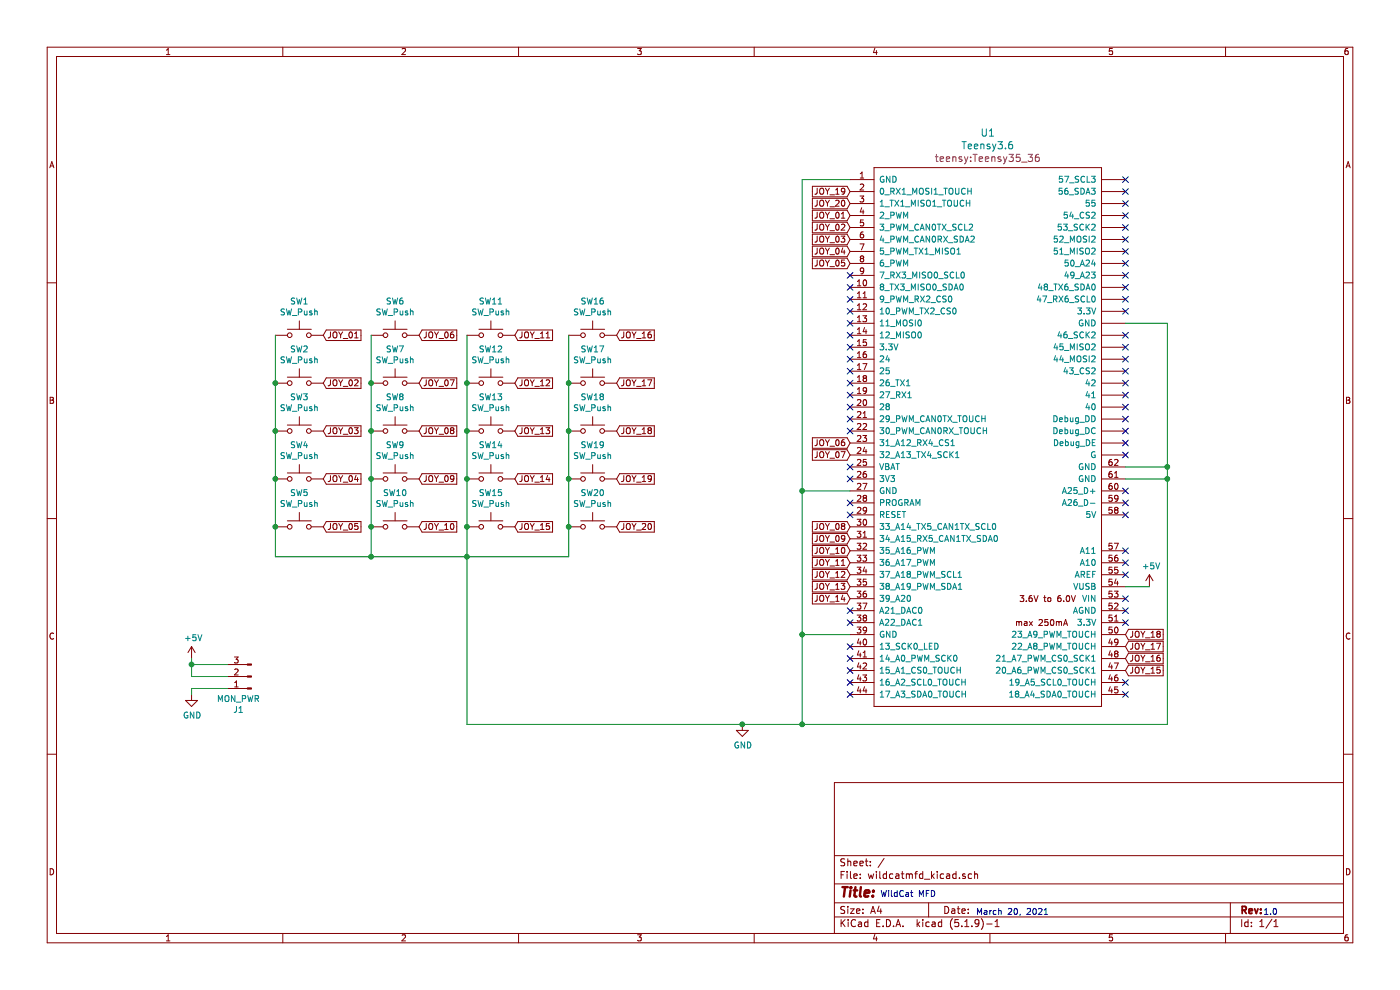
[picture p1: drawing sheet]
EESchema Schematic File Version 4
EELAYER 30 0
EELAYER END
$Descr A4 11693 8268
encoding utf-8
Sheet 1 1
Title ""
Date ""
Rev ""
Comp ""
Comment1 ""
Comment2 ""
Comment3 ""
Comment4 ""
$EndDescr
Text GLabel 7100 1800 0    50   Input ~ 0
JOY_01
Text GLabel 7100 1900 0    50   Input ~ 0
JOY_02
Text GLabel 7100 2000 0    50   Input ~ 0
JOY_03
Text GLabel 7100 2100 0    50   Input ~ 0
JOY_04
Text GLabel 7100 2200 0    50   Input ~ 0
JOY_05
Text GLabel 7100 3700 0    50   Input ~ 0
JOY_06
Text GLabel 7100 4400 0    50   Input ~ 0
JOY_08
Text GLabel 7100 4500 0    50   Input ~ 0
JOY_09
Text GLabel 7100 4700 0    50   Input ~ 0
JOY_11
Text GLabel 7100 4800 0    50   Input ~ 0
JOY_12
Text GLabel 7100 4900 0    50   Input ~ 0
JOY_13
Text GLabel 7100 5000 0    50   Input ~ 0
JOY_14
Text GLabel 9400 5600 2    50   Input ~ 0
JOY_15
Text GLabel 9400 5500 2    50   Input ~ 0
JOY_16
Text GLabel 9400 5400 2    50   Input ~ 0
JOY_17
Text GLabel 9400 5300 2    50   Input ~ 0
JOY_18
Text GLabel 7100 1600 0    50   Input ~ 0
JOY_19
Text GLabel 7100 1700 0    50   Input ~ 0
JOY_20
$Comp
L Switch:SW_Push SW16
U 1 1
P 4950 2800
F 0 "SW16" H 4950 3085 50  0000 C CNN
F 1 "SW_Push" H 4950 2994 50  0000 C CNN
F 2 "Button_Switch_Keyboard:SW_Cherry_MX_1.00u_PCB" H 4950 3000 50  0001 C CNN
F 3 "~" H 4950 3000 50  0001 C CNN
	1    4950 2800
	1    0    0    -1  
$EndComp
$Comp
L Switch:SW_Push SW17
U 1 1
P 4950 3200
F 0 "SW17" H 4950 3485 50  0000 C CNN
F 1 "SW_Push" H 4950 3394 50  0000 C CNN
F 2 "Button_Switch_Keyboard:SW_Cherry_MX_1.00u_PCB" H 4950 3400 50  0001 C CNN
F 3 "~" H 4950 3400 50  0001 C CNN
	1    4950 3200
	1    0    0    -1  
$EndComp
$Comp
L Switch:SW_Push SW18
U 1 1
P 4950 3600
F 0 "SW18" H 4950 3885 50  0000 C CNN
F 1 "SW_Push" H 4950 3794 50  0000 C CNN
F 2 "Button_Switch_Keyboard:SW_Cherry_MX_1.00u_PCB" H 4950 3800 50  0001 C CNN
F 3 "~" H 4950 3800 50  0001 C CNN
	1    4950 3600
	1    0    0    -1  
$EndComp
$Comp
L Switch:SW_Push SW19
U 1 1
P 4950 4000
F 0 "SW19" H 4950 4285 50  0000 C CNN
F 1 "SW_Push" H 4950 4194 50  0000 C CNN
F 2 "Button_Switch_Keyboard:SW_Cherry_MX_1.00u_PCB" H 4950 4200 50  0001 C CNN
F 3 "~" H 4950 4200 50  0001 C CNN
	1    4950 4000
	1    0    0    -1  
$EndComp
$Comp
L Switch:SW_Push SW20
U 1 1
P 4950 4400
F 0 "SW20" H 4950 4685 50  0000 C CNN
F 1 "SW_Push" H 4950 4594 50  0000 C CNN
F 2 "Button_Switch_Keyboard:SW_Cherry_MX_1.00u_PCB" H 4950 4600 50  0001 C CNN
F 3 "~" H 4950 4600 50  0001 C CNN
	1    4950 4400
	1    0    0    -1  
$EndComp
$Comp
L Switch:SW_Push SW8
U 1 1
P 3300 3600
F 0 "SW8" H 3300 3885 50  0000 C CNN
F 1 "SW_Push" H 3300 3794 50  0000 C CNN
F 2 "Button_Switch_Keyboard:SW_Cherry_MX_1.00u_PCB" H 3300 3800 50  0001 C CNN
F 3 "~" H 3300 3800 50  0001 C CNN
	1    3300 3600
	1    0    0    -1  
$EndComp
$Comp
L Switch:SW_Push SW9
U 1 1
P 3300 4000
F 0 "SW9" H 3300 4285 50  0000 C CNN
F 1 "SW_Push" H 3300 4194 50  0000 C CNN
F 2 "Button_Switch_Keyboard:SW_Cherry_MX_1.00u_PCB" H 3300 4200 50  0001 C CNN
F 3 "~" H 3300 4200 50  0001 C CNN
	1    3300 4000
	1    0    0    -1  
$EndComp
$Comp
L Switch:SW_Push SW10
U 1 1
P 3300 4400
F 0 "SW10" H 3300 4685 50  0000 C CNN
F 1 "SW_Push" H 3300 4594 50  0000 C CNN
F 2 "Button_Switch_Keyboard:SW_Cherry_MX_1.00u_PCB" H 3300 4600 50  0001 C CNN
F 3 "~" H 3300 4600 50  0001 C CNN
	1    3300 4400
	1    0    0    -1  
$EndComp
$Comp
L Switch:SW_Push SW11
U 1 1
P 4100 2800
F 0 "SW11" H 4100 3085 50  0000 C CNN
F 1 "SW_Push" H 4100 2994 50  0000 C CNN
F 2 "Button_Switch_Keyboard:SW_Cherry_MX_1.00u_PCB" H 4100 3000 50  0001 C CNN
F 3 "~" H 4100 3000 50  0001 C CNN
	1    4100 2800
	1    0    0    -1  
$EndComp
$Comp
L Switch:SW_Push SW12
U 1 1
P 4100 3200
F 0 "SW12" H 4100 3485 50  0000 C CNN
F 1 "SW_Push" H 4100 3394 50  0000 C CNN
F 2 "Button_Switch_Keyboard:SW_Cherry_MX_1.00u_PCB" H 4100 3400 50  0001 C CNN
F 3 "~" H 4100 3400 50  0001 C CNN
	1    4100 3200
	1    0    0    -1  
$EndComp
$Comp
L Switch:SW_Push SW13
U 1 1
P 4100 3600
F 0 "SW13" H 4100 3885 50  0000 C CNN
F 1 "SW_Push" H 4100 3794 50  0000 C CNN
F 2 "Button_Switch_Keyboard:SW_Cherry_MX_1.00u_PCB" H 4100 3800 50  0001 C CNN
F 3 "~" H 4100 3800 50  0001 C CNN
	1    4100 3600
	1    0    0    -1  
$EndComp
$Comp
L Switch:SW_Push SW14
U 1 1
P 4100 4000
F 0 "SW14" H 4100 4285 50  0000 C CNN
F 1 "SW_Push" H 4100 4194 50  0000 C CNN
F 2 "Button_Switch_Keyboard:SW_Cherry_MX_1.00u_PCB" H 4100 4200 50  0001 C CNN
F 3 "~" H 4100 4200 50  0001 C CNN
	1    4100 4000
	1    0    0    -1  
$EndComp
$Comp
L Switch:SW_Push SW1
U 1 1
P 2500 2800
F 0 "SW1" H 2500 3085 50  0000 C CNN
F 1 "SW_Push" H 2500 2994 50  0000 C CNN
F 2 "Button_Switch_Keyboard:SW_Cherry_MX_1.00u_PCB" H 2500 3000 50  0001 C CNN
F 3 "~" H 2500 3000 50  0001 C CNN
	1    2500 2800
	1    0    0    -1  
$EndComp
$Comp
L Switch:SW_Push SW2
U 1 1
P 2500 3200
F 0 "SW2" H 2500 3485 50  0000 C CNN
F 1 "SW_Push" H 2500 3394 50  0000 C CNN
F 2 "Button_Switch_Keyboard:SW_Cherry_MX_1.00u_PCB" H 2500 3400 50  0001 C CNN
F 3 "~" H 2500 3400 50  0001 C CNN
	1    2500 3200
	1    0    0    -1  
$EndComp
$Comp
L Switch:SW_Push SW3
U 1 1
P 2500 3600
F 0 "SW3" H 2500 3885 50  0000 C CNN
F 1 "SW_Push" H 2500 3794 50  0000 C CNN
F 2 "Button_Switch_Keyboard:SW_Cherry_MX_1.00u_PCB" H 2500 3800 50  0001 C CNN
F 3 "~" H 2500 3800 50  0001 C CNN
	1    2500 3600
	1    0    0    -1  
$EndComp
$Comp
L Switch:SW_Push SW4
U 1 1
P 2500 4000
F 0 "SW4" H 2500 4285 50  0000 C CNN
F 1 "SW_Push" H 2500 4194 50  0000 C CNN
F 2 "Button_Switch_Keyboard:SW_Cherry_MX_1.00u_PCB" H 2500 4200 50  0001 C CNN
F 3 "~" H 2500 4200 50  0001 C CNN
	1    2500 4000
	1    0    0    -1  
$EndComp
$Comp
L Switch:SW_Push SW5
U 1 1
P 2500 4400
F 0 "SW5" H 2500 4685 50  0000 C CNN
F 1 "SW_Push" H 2500 4594 50  0000 C CNN
F 2 "Button_Switch_Keyboard:SW_Cherry_MX_1.00u_PCB" H 2500 4600 50  0001 C CNN
F 3 "~" H 2500 4600 50  0001 C CNN
	1    2500 4400
	1    0    0    -1  
$EndComp
$Comp
L Switch:SW_Push SW6
U 1 1
P 3300 2800
F 0 "SW6" H 3300 3085 50  0000 C CNN
F 1 "SW_Push" H 3300 2994 50  0000 C CNN
F 2 "Button_Switch_Keyboard:SW_Cherry_MX_1.00u_PCB" H 3300 3000 50  0001 C CNN
F 3 "~" H 3300 3000 50  0001 C CNN
	1    3300 2800
	1    0    0    -1  
$EndComp
$Comp
L Switch:SW_Push SW7
U 1 1
P 3300 3200
F 0 "SW7" H 3300 3485 50  0000 C CNN
F 1 "SW_Push" H 3300 3394 50  0000 C CNN
F 2 "Button_Switch_Keyboard:SW_Cherry_MX_1.00u_PCB" H 3300 3400 50  0001 C CNN
F 3 "~" H 3300 3400 50  0001 C CNN
	1    3300 3200
	1    0    0    -1  
$EndComp
Wire Wire Line
	4750 2800 4750 3200
Connection ~ 4750 3200
Wire Wire Line
	4750 3200 4750 3600
Connection ~ 4750 3600
Wire Wire Line
	4750 3600 4750 4000
Connection ~ 4750 4000
Wire Wire Line
	4750 4000 4750 4400
Text GLabel 2700 2800 2    50   Input ~ 0
JOY_01
Text GLabel 2700 3200 2    50   Input ~ 0
JOY_02
Text GLabel 2700 3600 2    50   Input ~ 0
JOY_03
Text GLabel 2700 4000 2    50   Input ~ 0
JOY_04
Text GLabel 2700 4400 2    50   Input ~ 0
JOY_05
Text GLabel 3500 2800 2    50   Input ~ 0
JOY_06
Text GLabel 7100 3800 0    50   Input ~ 0
JOY_07
Text GLabel 3500 3200 2    50   Input ~ 0
JOY_07
Text GLabel 3500 3600 2    50   Input ~ 0
JOY_08
Text GLabel 3500 4000 2    50   Input ~ 0
JOY_09
Text GLabel 7100 4600 0    50   Input ~ 0
JOY_10
Text GLabel 3500 4400 2    50   Input ~ 0
JOY_10
Text GLabel 4300 2800 2    50   Input ~ 0
JOY_11
Text GLabel 4300 3200 2    50   Input ~ 0
JOY_12
Text GLabel 4300 3600 2    50   Input ~ 0
JOY_13
Text GLabel 4300 4000 2    50   Input ~ 0
JOY_14
Text GLabel 5150 2800 2    50   Input ~ 0
JOY_16
Text GLabel 5150 3200 2    50   Input ~ 0
JOY_17
Text GLabel 5150 3600 2    50   Input ~ 0
JOY_18
Text GLabel 5150 4000 2    50   Input ~ 0
JOY_19
Text GLabel 5150 4400 2    50   Input ~ 0
JOY_20
$Comp
L power:GND #PWR01
U 1 1
P 6200 6050
F 0 "#PWR01" H 6200 5800 50  0001 C CNN
F 1 "GND" H 6205 5877 50  0000 C CNN
F 2 "" H 6200 6050 50  0001 C CNN
F 3 "" H 6200 6050 50  0001 C CNN
	1    6200 6050
	1    0    0    -1  
$EndComp
Text Notes 7350 7500 0    50   ~ 0
WildCat MFD
Text Notes 8150 7650 0    50   ~ 0
March 20, 2021
Text Notes 10550 7650 0    50   ~ 0
1.0
NoConn ~ 9400 4100
NoConn ~ 9400 4200
NoConn ~ 9400 4300
NoConn ~ 9400 4600
NoConn ~ 9400 4700
NoConn ~ 9400 4800
NoConn ~ 9400 5000
NoConn ~ 9400 5100
NoConn ~ 9400 5200
NoConn ~ 9400 5700
NoConn ~ 9400 5800
NoConn ~ 9400 3800
NoConn ~ 9400 3700
NoConn ~ 9400 3600
NoConn ~ 9400 3500
NoConn ~ 9400 3400
NoConn ~ 9400 3300
NoConn ~ 9400 3200
NoConn ~ 9400 3100
NoConn ~ 9400 3000
NoConn ~ 9400 2900
NoConn ~ 9400 2800
NoConn ~ 9400 2600
NoConn ~ 9400 2500
NoConn ~ 9400 2400
NoConn ~ 9400 2300
NoConn ~ 9400 2200
NoConn ~ 9400 2100
NoConn ~ 9400 2000
NoConn ~ 9400 1900
NoConn ~ 9400 1800
NoConn ~ 9400 1700
NoConn ~ 9400 1600
NoConn ~ 9400 1500
NoConn ~ 7100 3900
NoConn ~ 7100 4000
NoConn ~ 7100 4200
NoConn ~ 7100 4300
NoConn ~ 7100 5400
NoConn ~ 7100 2900
Wire Wire Line
	7100 1500 6700 1500
Wire Wire Line
	6700 1500 6700 4100
Connection ~ 6700 6050
Wire Wire Line
	6700 6050 6200 6050
Wire Wire Line
	7100 4100 6700 4100
Connection ~ 6700 4100
Wire Wire Line
	6700 4100 6700 5300
Wire Wire Line
	9750 2700 9400 2700
NoConn ~ 7100 2700
Text GLabel 4300 4400 2    50   Input ~ 0
JOY_15
$Comp
L Switch:SW_Push SW15
U 1 1
P 4100 4400
F 0 "SW15" H 4100 4685 50  0000 C CNN
F 1 "SW_Push" H 4100 4594 50  0000 C CNN
F 2 "Button_Switch_Keyboard:SW_Cherry_MX_1.00u_PCB" H 4100 4600 50  0001 C CNN
F 3 "~" H 4100 4600 50  0001 C CNN
	1    4100 4400
	1    0    0    -1  
$EndComp
Wire Wire Line
	2300 2800 2300 3200
Connection ~ 2300 3200
Wire Wire Line
	2300 3200 2300 3600
Connection ~ 2300 3600
Wire Wire Line
	2300 3600 2300 4000
Connection ~ 2300 4000
Wire Wire Line
	2300 4000 2300 4400
Wire Wire Line
	3100 2800 3100 3200
Connection ~ 3100 3200
Wire Wire Line
	3100 3200 3100 3600
Connection ~ 3100 3600
Wire Wire Line
	3100 3600 3100 4000
Connection ~ 3100 4000
Wire Wire Line
	3100 4000 3100 4400
Wire Wire Line
	3900 2800 3900 3200
Connection ~ 3900 3200
Wire Wire Line
	3900 3200 3900 3600
Connection ~ 3900 3600
Wire Wire Line
	3900 3600 3900 4000
Connection ~ 3900 4000
Wire Wire Line
	2300 4400 2300 4650
Wire Wire Line
	2300 4650 3100 4650
Wire Wire Line
	3900 4000 3900 4400
Connection ~ 2300 4400
Connection ~ 3900 4400
Wire Wire Line
	3900 4400 3900 4650
Wire Wire Line
	4750 4400 4750 4650
Wire Wire Line
	4750 4650 3900 4650
Connection ~ 4750 4400
Connection ~ 3900 4650
Wire Wire Line
	3900 4650 3900 6050
Wire Wire Line
	3900 6050 6200 6050
Connection ~ 6200 6050
Wire Wire Line
	3100 4400 3100 4650
Connection ~ 3100 4400
Connection ~ 3100 4650
Wire Wire Line
	3100 4650 3900 4650
Wire Wire Line
	6700 6050 9750 6050
Wire Wire Line
	6700 5300 7100 5300
Connection ~ 6700 5300
Wire Wire Line
	6700 5300 6700 6050
NoConn ~ 7100 2300
NoConn ~ 7100 2400
NoConn ~ 7100 2500
NoConn ~ 7100 2600
NoConn ~ 7100 2800
NoConn ~ 7100 3000
NoConn ~ 7100 3100
NoConn ~ 7100 3200
NoConn ~ 7100 3300
NoConn ~ 7100 3400
NoConn ~ 7100 5100
NoConn ~ 7100 5200
NoConn ~ 7100 3500
NoConn ~ 7100 3600
NoConn ~ 7100 5500
NoConn ~ 7100 5600
NoConn ~ 7100 5700
NoConn ~ 7100 5800
Wire Wire Line
	9750 3900 9750 2700
Wire Wire Line
	9400 3900 9750 3900
Wire Wire Line
	9400 4000 9750 4000
Connection ~ 9750 3900
Wire Wire Line
	9750 4000 9750 3900
Connection ~ 9750 4000
Wire Wire Line
	9750 6050 9750 4000
$Comp
L power:+5V #PWR04
U 1 1
P 9600 4900
F 0 "#PWR04" H 9600 4750 50  0001 C CNN
F 1 "+5V" H 9615 5073 50  0000 C CNN
F 2 "" H 9600 4900 50  0001 C CNN
F 3 "" H 9600 4900 50  0001 C CNN
	1    9600 4900
	1    0    0    -1  
$EndComp
$Comp
L teensy:Teensy3.6 U1
U 1 1
P 8250 3650
F 0 "U1" H 8250 6193 60  0000 C CNN
F 1 "Teensy3.6" H 8250 6087 60  0000 C CNN
F 2 "teensy:Teensy35_36" H 8250 5981 60  0000 C CNN
F 3 "" H 8250 3700 60  0000 C CNN
	1    8250 3650
	1    0    0    -1  
$EndComp
Wire Wire Line
	9400 4900 9600 4900
$Comp
L Connector:Conn_01x03_Male J1
U 1 1
P 2100 5650
F 0 "J1" H 2208 5931 50  0000 C CNN
F 1 "MON_PWR" H 2208 5840 50  0000 C CNN
F 2 "Connector_PinHeader_2.54mm:PinHeader_1x03_P2.54mm_Horizontal" H 2100 5650 50  0001 C CNN
F 3 "~" H 2100 5650 50  0001 C CNN
	1    2100 5650
	-1   0    0    1   
$EndComp
$Comp
L power:+5V #PWR02
U 1 1
P 1600 5500
F 0 "#PWR02" H 1600 5350 50  0001 C CNN
F 1 "+5V" H 1615 5673 50  0000 C CNN
F 2 "" H 1600 5500 50  0001 C CNN
F 3 "" H 1600 5500 50  0001 C CNN
	1    1600 5500
	1    0    0    -1  
$EndComp
$Comp
L power:GND #PWR03
U 1 1
P 1600 5800
F 0 "#PWR03" H 1600 5550 50  0001 C CNN
F 1 "GND" H 1605 5627 50  0000 C CNN
F 2 "" H 1600 5800 50  0001 C CNN
F 3 "" H 1600 5800 50  0001 C CNN
	1    1600 5800
	1    0    0    -1  
$EndComp
Wire Wire Line
	1900 5550 1600 5550
Wire Wire Line
	1600 5550 1600 5500
Wire Wire Line
	1900 5650 1600 5650
Wire Wire Line
	1600 5650 1600 5550
Connection ~ 1600 5550
Wire Wire Line
	1900 5750 1600 5750
Wire Wire Line
	1600 5750 1600 5800
$EndSCHEMATC
